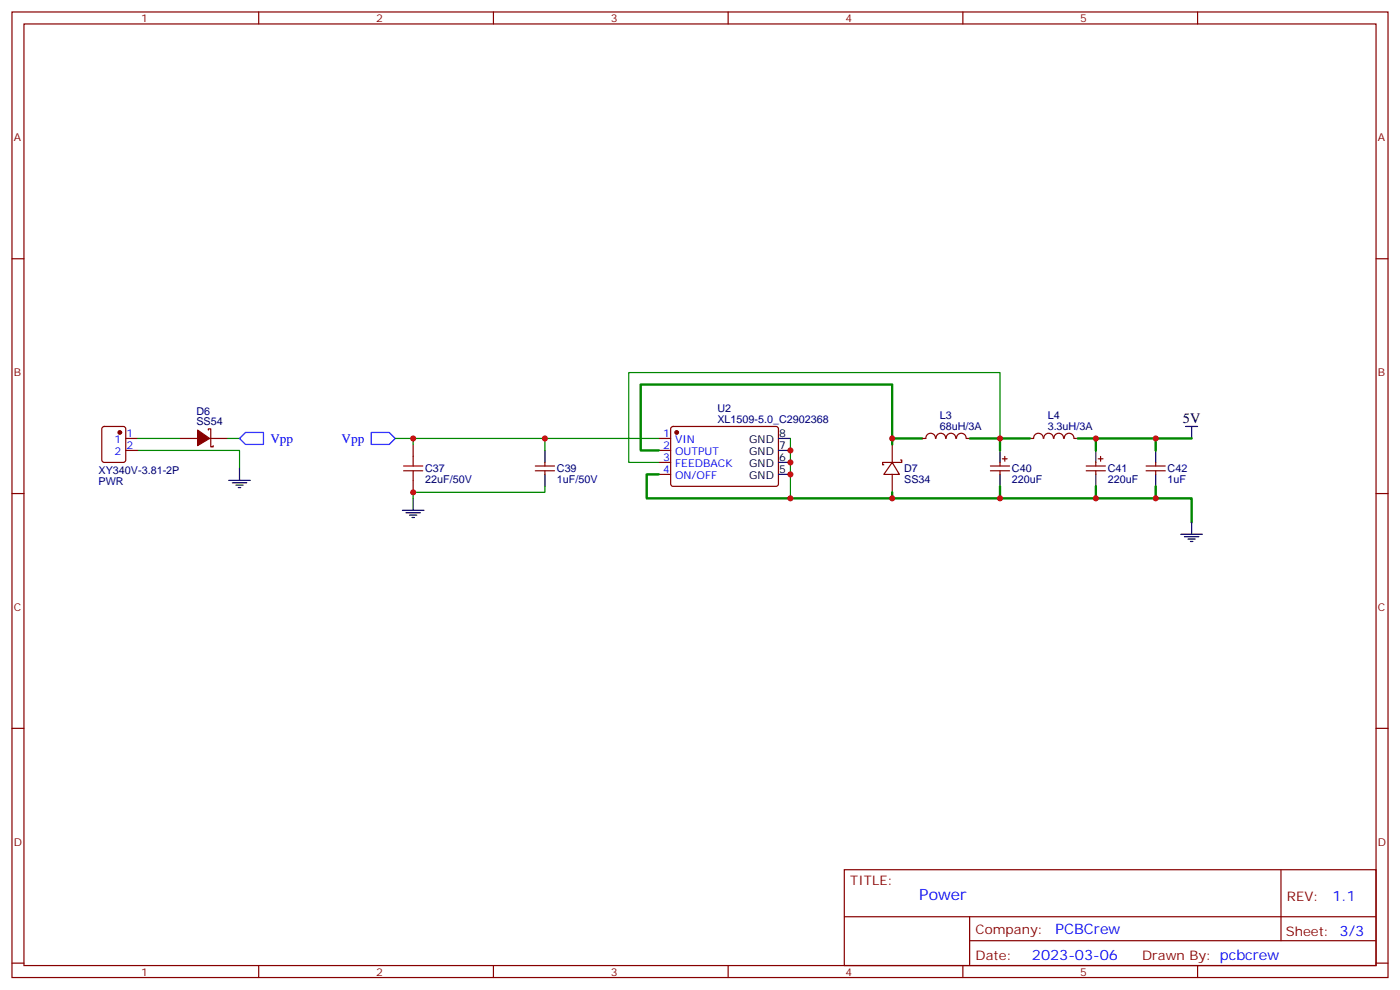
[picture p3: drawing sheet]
<svg xmlns="http://www.w3.org/2000/svg" width="412mm" height="292mm" viewBox="0 0 412 292" stroke-linecap="round" stroke-linejoin="round" font-family="sans-serif">
<g fill="none" stroke="#870000" stroke-width=".35">
<path d="M3.5 3.5h405.4v284.4h-405.4zM7.1 7.1h398.2v277.2h-398.2zM76.2 3.5v3.6M145.3 3.5v3.6M214.5 3.5v3.6M283.6 3.5v3.6M352.8 3.5v3.6M3.5 76.2h3.6M405.3 76.2h3.6M30.2 125.8l.5-.2h5.6l.7 .4v9.5l-.4 .6-5.9 .1-.7-.5v-9.4zM37 129.1h3.6M37 132.6h3.6"/>
<path d="M52.9 129.1h5.3M61.4 126.6v-.3h.7v5.3h.7v-.4M61.7 129.1h5.3M121.7 130.9v3.5M157.7 137.2h5.6M157.7 138.6h5.6M160.5 136.2v1M160.5 138.6v1.1M194 129.1h3.6M194 132.6h3.6M194 136.2h3.6M194 139.7h3.6"/>
<path d="M197.8 125.8l.5-.2h30.6l.4 .7-.1 16.5-.6 .4h-30.6l-.4-.7v-16.2zM262.8 136.2l2.1 3.5h-4.6zM262.8 136.2h-2.8v.7h.3M262.8 130.9v5.3M262.8 139.7v5.3M265.3 135.5h.3v.7h-2.8M271.6 129.1h1.1M272.7 129.1a1.41 1.41 0 0 1 1.4-1.5 1.41 1.41 0 0 1 1.4 1.5M275.7 129.1a1.41 1.41 0 0 1 1.4-1.5 1.41 1.41 0 0 1 1.4 1.5M278.7 129.1a1.41 1.41 0 0 1 1.4-1.5 1.41 1.41 0 0 1 1.4 1.5M281.8 129.1a1.41 1.41 0 0 1 1.4-1.5 1.41 1.41 0 0 1 1.4 1.5M284.7 129.1h1.1"/>
<path d="M291.7 137.2h5.7M291.7 138.6h5.7M294.6 136.2v1M294.6 138.6v1.1M295.3 135.1h1.4M296 134.4v1.4M303.4 129.1h1M304.5 129.1a1.41 1.41 0 0 1 1.4-1.5 1.41 1.41 0 0 1 1.4 1.5M307.5 129.1a1.41 1.41 0 0 1 1.4-1.5 1.41 1.41 0 0 1 1.4 1.5M310.5 129.1a1.41 1.41 0 0 1 1.4-1.5 1.41 1.41 0 0 1 1.4 1.5M313.5 129.1a1.41 1.41 0 0 1 1.4-1.5 1.41 1.41 0 0 1 1.4 1.5M316.4 129.1h1.1"/>
<path d="M320 137.2h5.6M320 138.6h5.6M322.8 136.2v1M322.8 138.6v1.1M323.5 135.1h1.4M324.2 134.4v1.4M337.6 137.2h5.7M337.6 138.6h5.7M340.4 136.2v1M340.4 138.6v1.1M3.5 145.3h3.6M121.7 141.5v3.5"/>
<path d="M405.3 145.3h3.6M3.5 214.5h3.6M405.3 214.5h3.6M248.7 256.1h156.6v28.2h-156.6zM377.3 256.1v20.9M248.7 270h156.5M285.6 277h119.6M285.6 270v14.1M3.5 283.6h3.6M76.2 284.3v3.6M145.3 284.3v3.6M214.5 284.3v3.6"/>
<path d="M283.6 284.3v3.6M352.8 284.3v3.6M405.3 283.6h3.6"/>
</g>
<g fill="#870000" stroke="#870000" stroke-width=".35">
<path d="M58.2 126.6l3.5 2.5-3.5 2.1z"/>
<circle cx="199.3" cy="127.4" r=".53"/>
<circle cx="35.3" cy="127.4" r=".53"/>
</g>
<path d="M40.6 132.6h30v5.3M40.6 129.1h12.3M67 129.1h3.6M116.4 129.1h77.6M121.7 129.1v1.8M160.5 129.1v3.5M232.8 129.1v17.7M294.6 129.1v-19.4h-109.4v26.5h8.8M160.5 143.2v1.8h-38.8v1.8" fill="none" stroke="#008700" stroke-width=".35"/>
<g fill="none" stroke="#000" stroke-width=".35">
<path d="M70.6 137.9v3.6M160.5 132.6v3.6M160.5 139.7v3.5M229.3 139.7h3.5M229.3 136.2h3.5M229.3 132.6h3.5M229.3 129.1h3.5M294.6 132.6v3.6M294.6 139.7v3.5M322.8 132.6v3.6M322.8 139.7v3.5M340.4 132.6v3.6"/>
<path d="M340.4 139.7v3.5M349.2 125.6h3.6M351 125.6v3.5M67.4 141.5h6.3M68.4 142.2h4.3M69.5 142.9h2.1M70.2 143.6h.7M118.5 150.3h6.4M119.6 151h4.2M120.6 151.7h2.2M121.4 152.4h.7M121.7 146.8v3.5"/>
<path d="M347.8 157.3h6.4M348.9 158h4.2M350 158.8h2.1M350.7 159.5h.7M351 153.8v3.5"/>
</g>
<path d="M70.6 129.1l1.7-1.7h5.3v3.5h-5.3zM109.4 127.4h5.3l1.7 1.7-1.7 1.8h-5.3z" fill="none" stroke="#00f" stroke-width=".35"/>
<path d="M194 139.7h-3.5v7.1h160.5v7M262.8 129.1v1.8M271.6 129.1h-8.8v-15.9h-74.1v19.4h5.3M285.8 129.1h8.8v3.5M294.6 129.1h8.8M317.5 129.1h33.5M322.8 129.1v3.5M340.4 129.1v3.5M262.8 145v1.8M294.6 143.2v3.6M322.8 143.2v3.6M340.4 143.2v3.6" fill="none" stroke="#008700" stroke-width=".71"/>
<path d="M118.9 138.6h5.6M118.9 137.2h5.6M121.7 134.4v2.8M121.7 138.6v2.9" fill="none" stroke="#a10000" stroke-width=".35"/>
<g fill="#c00">
<circle cx="232.8" cy="132.6" r=".88"/>
<circle cx="232.8" cy="136.2" r=".88"/>
<circle cx="232.8" cy="139.7" r=".88"/>
<circle cx="232.8" cy="146.8" r=".88"/>
<circle cx="294.6" cy="129.1" r=".88"/>
<circle cx="294.6" cy="146.8" r=".88"/>
<circle cx="262.8" cy="146.8" r=".88"/>
<circle cx="322.8" cy="146.8" r=".88"/>
<circle cx="262.8" cy="129.1" r=".88"/>
<circle cx="322.8" cy="129.1" r=".88"/>
<circle cx="340.4" cy="129.1" r=".88"/>
<circle cx="340.4" cy="146.8" r=".88"/>
<circle cx="160.5" cy="129.1" r=".88"/>
<circle cx="121.7" cy="145" r=".88"/>
<circle cx="121.7" cy="129.1" r=".88"/>
</g>
<text font-size="4.6" fill="#00f" x="270.8" y="265.1">Power</text>
<text font-size="4.2" x="348.4" y="124.5">5V</text>
<g font-size="4.2" fill="#00f">
<text x="392.5" y="265.4">1.1</text>
<text x="310.9" y="274.9">PCBCrew</text>
<text x="304" y="282.7">2023-03-06</text>
</g>
<g font-size="3.9" fill="#00f">
<text x="79.7" y="130.3">Vpp</text>
<text x="100.6" y="130.4">Vpp</text>
</g>
<g font-size="3.9" fill="#800">
<text x="250.5" y="260.7">TITLE:</text>
<text x="379.1" y="265.4">REV:</text>
<text x="287.4" y="274.9">Company:</text>
<text x="378.7" y="275.5">Sheet: 3/3</text>
<text x="287.4" y="282.6">Date:</text>
<text x="336.4" y="282.7">Drawn By: pcbcrew</text>
</g>
<g font-size="3.2" fill="#800">
<text x="41.6" y="6.5">1</text>
<text x="110.8" y="6.5">2</text>
<text x="179.9" y="6.5">3</text>
<text x="249.1" y="6.5">4</text>
<text x="318.2" y="6.5">5</text>
<text x="4.1" y="41.6">A</text>
<text x="405.9" y="41.6">A</text>
<text x="4.1" y="110.8">B</text>
<text x="405.9" y="110.8">B</text>
<text x="4.1" y="179.9">C</text>
<text x="405.9" y="179.9">C</text>
<text x="4.1" y="249.1">D</text>
<text x="405.9" y="249.1">D</text>
<text x="41.6" y="287.3">1</text>
<text x="110.8" y="287.3">2</text>
<text x="179.9" y="287.3">3</text>
<text x="249.1" y="287.3">4</text>
<text x="318.2" y="287.3">5</text>
</g>
<g font-size="3.2" fill="#000080">
<text x="57.9" y="125.2">SS54</text>
<text x="57.9" y="122.1">D6</text>
<text x="211.3" y="124.5">XL1509-5.0_C2902368</text>
<text x="211.3" y="121.4">U2</text>
<text x="276.9" y="123.3">L3</text>
<text x="308.6" y="123.3">L4</text>
<text x="276.9" y="126.5">68uH/3A</text>
<text x="308.6" y="126.5">3.3uH/3A</text>
<text x="29" y="139.7">XY340V-3.81-2P</text>
<text x="29" y="142.9">PWR</text>
<text x="125.2" y="142.2">22uF/50V</text>
<text x="125.2" y="139.1">C37</text>
<text x="164" y="142.2">1uF/50V</text>
<text x="164" y="139.1">C39</text>
<text x="266.3" y="142.2">SS34</text>
<text x="266.3" y="139.1">D7</text>
<text x="298.1" y="142.2">220uF</text>
<text x="298.1" y="139.1">C40</text>
<text x="326.3" y="142.2">220uF</text>
<text x="326.3" y="139.1">C41</text>
<text x="344" y="142.2">1uF</text>
<text x="344" y="139.1">C42</text>
</g>
<g font-size="3.2" fill="#00f">
<text x="33.7" y="130.5">1</text>
<text x="37.2" y="128.8">1</text>
<text x="195.4" y="128.8">1</text>
<text x="198.9" y="130.5">VIN</text>
<text x="33.7" y="134.1">2</text>
<text x="37.2" y="132.3">2</text>
<text x="195.4" y="132.3">2</text>
<text x="195.4" y="135.8">3</text>
<text x="198.9" y="134.1">OUTPUT</text>
<text x="198.9" y="137.6">FEEDBACK</text>
<text x="195.4" y="139.3">4</text>
<text x="198.9" y="141.1">ON/OFF</text>
</g>
<g font-size="3.2">
<text x="220.7" y="130.5">GND</text>
<text x="229.5" y="128.8">8</text>
<text x="220.7" y="137.6">GND</text>
<text x="220.7" y="134.1">GND</text>
<text x="229.5" y="135.8">6</text>
<text x="229.5" y="132.3">7</text>
<text x="220.7" y="141.1">GND</text>
<text x="229.5" y="139.3">5</text>
</g>
</svg>
